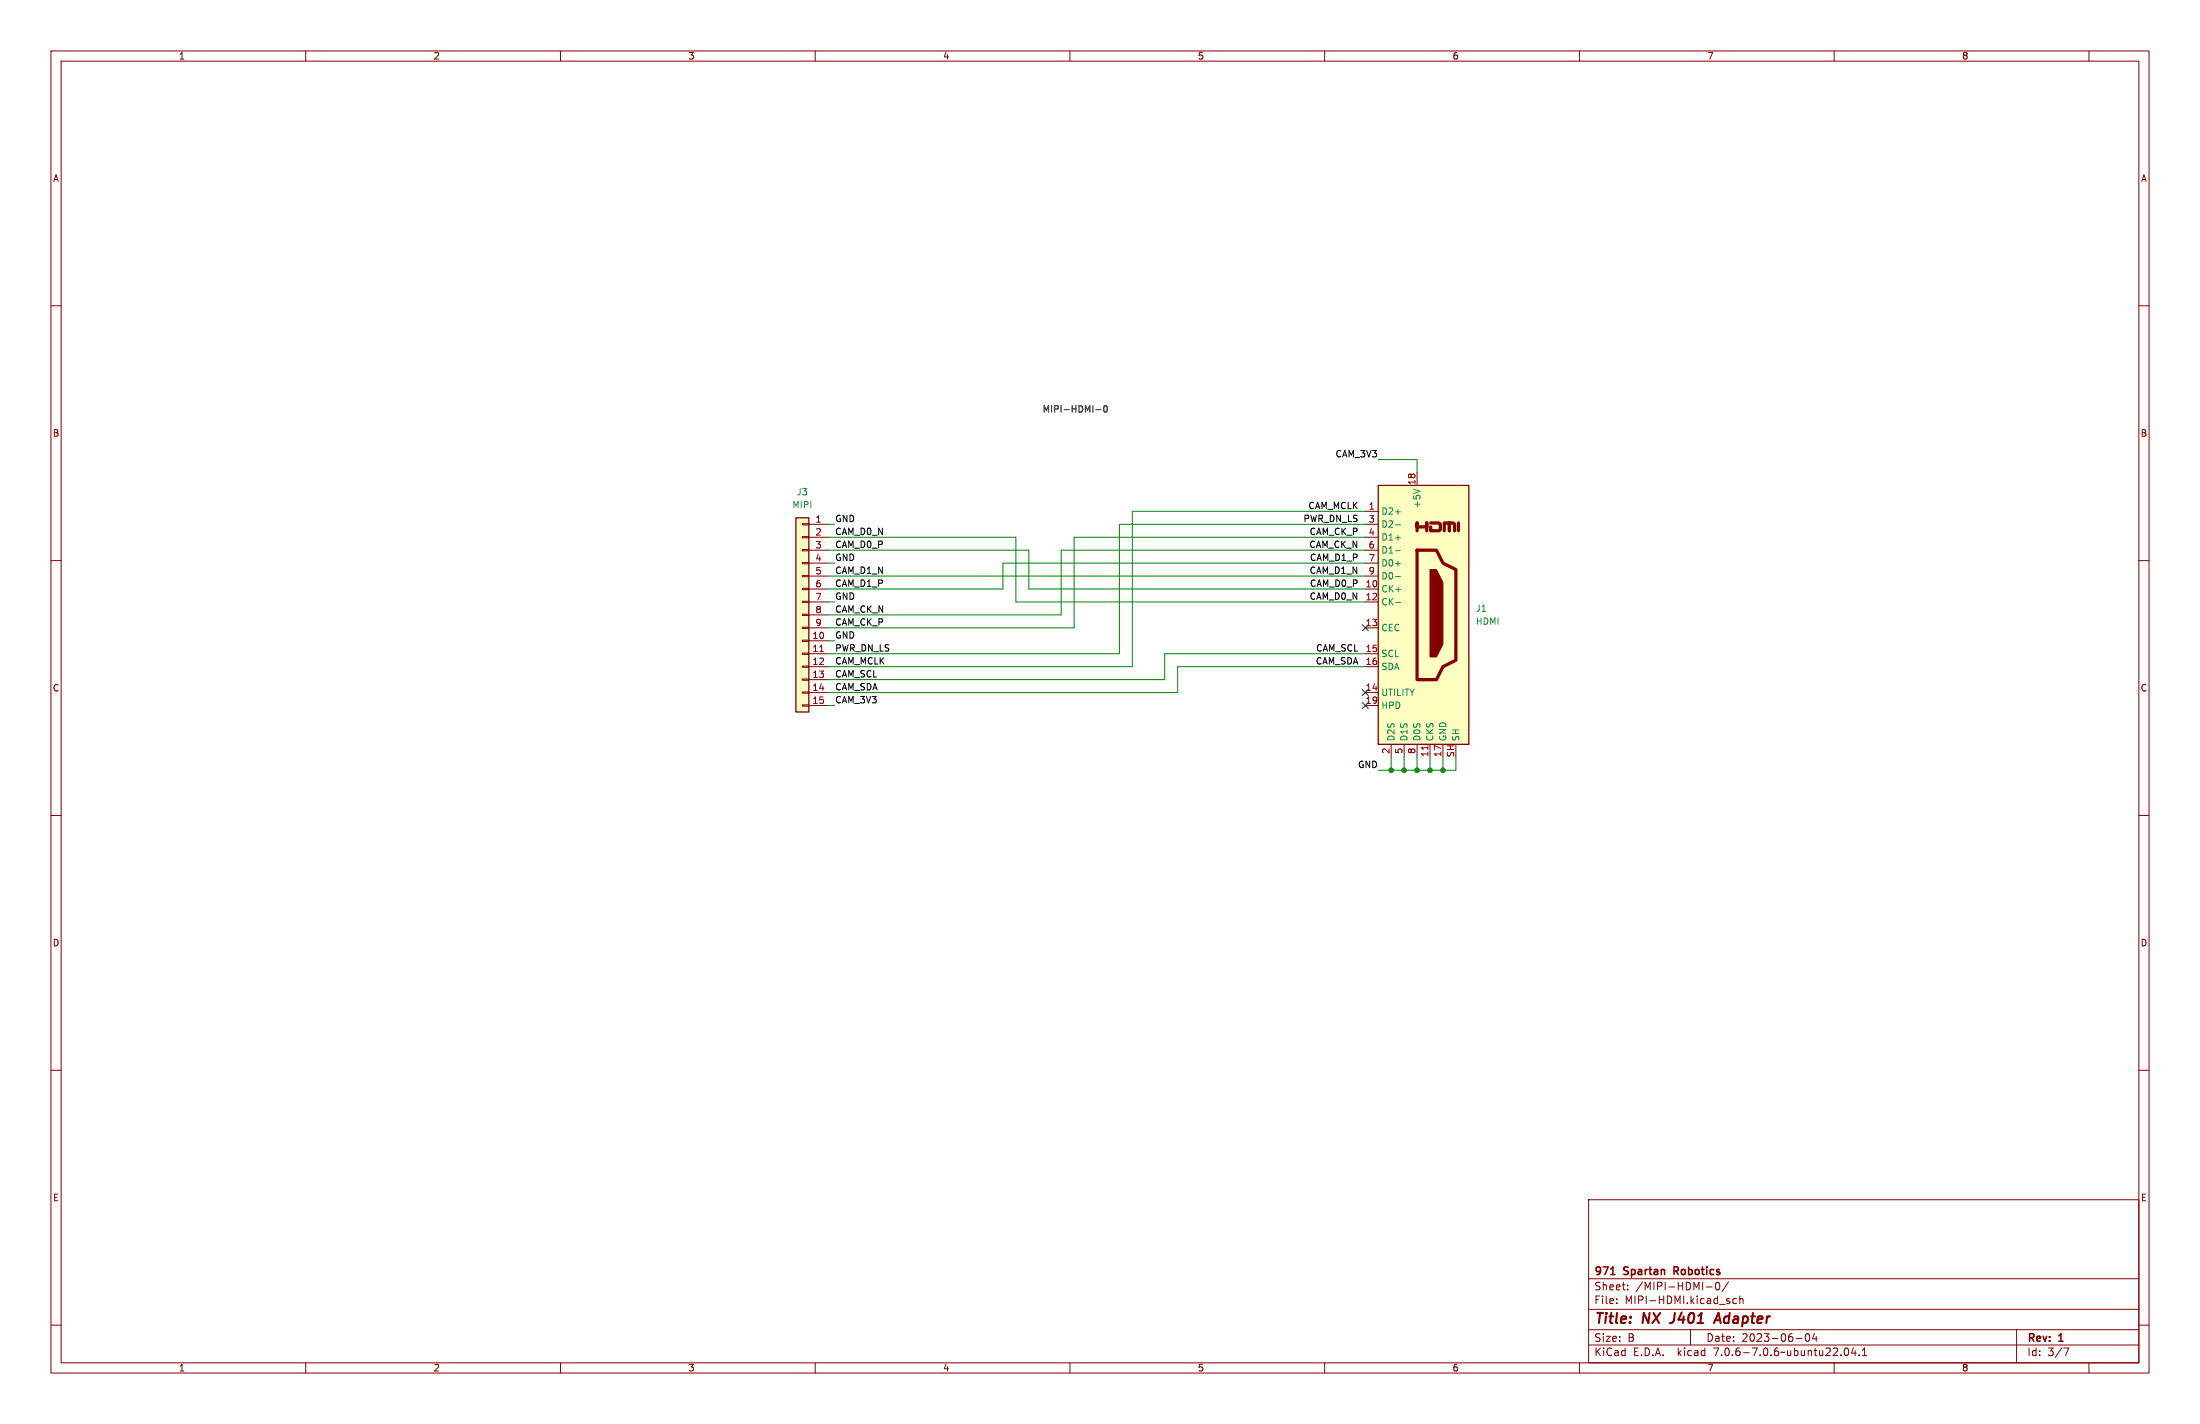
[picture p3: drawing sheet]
<svg xmlns="http://www.w3.org/2000/svg" width="432mm" height="279mm" viewBox="0 0 432 279" stroke-linecap="round" stroke-linejoin="round" font-family="sans-serif">
<g fill="none" stroke="#840000" stroke-width=".2">
<path d="M10 10h411.8v259.4h-411.8zM12 12h407.8v255.4h-407.8zM60 10v2M110 10v2M160 10v2M210 10v2M260 10v2M310 10v2M360 10v2M410 10v2M10 60h2M419.8 60h2"/>
<path d="M278.1 92.7v2.6M10 110h2M157.5 118h1.2v.2h-1.2zM157.5 115.4h1.2v.3h-1.2zM157.5 112.9h1.2v.3h-1.2zM157.5 110.4h1.2v.2h-1.2zM157.5 107.8h1.2v.3h-1.2zM157.5 105.3h1.2v.2h-1.2zM157.5 102.7h1.2v.3h-1.2zM158.7 115.6h3.9M158.7 118.1h3.9M158.7 102.9h3.9"/>
<path d="M158.7 105.4h3.9M158.7 108h3.9M158.7 110.5h3.9M158.7 113h3.9M268 100.3h2.5M268 115.6h2.5M268 118.1h2.5M268 102.9h2.5M268 105.4h2.5M268 108h2.5M268 110.5h2.5M268 113h2.5"/>
<path d="M419.8 110h2M157.5 138.3h1.2v.3h-1.2zM157.5 135.8h1.2v.2h-1.2zM157.5 133.2h1.2v.3h-1.2zM157.5 130.7h1.2v.2h-1.2zM157.5 128.1h1.2v.3h-1.2zM157.5 125.6h1.2v.3h-1.2zM157.5 123.1h1.2v.2h-1.2zM157.5 120.5h1.2v.3h-1.2zM158.7 123.2h3.9M158.7 135.9h3.9M158.7 128.3h3.9"/>
<path d="M158.7 130.8h3.9M158.7 138.4h3.9M158.7 125.7h3.9M158.7 133.4h3.9M158.7 120.7h3.9M160.9 127.9h.7M268 123.2h2.5M268 135.9h2.5M268 128.3h2.5M268 130.8h2.5M268 138.4h2.5M10 160h2"/>
<path d="M273 146.1v2.5M275.6 146.1v2.5M278.1 146.1v2.5M280.3 146.4v.7M280.7 146.1v2.5M283.2 146.1v2.5M419.8 160h2M10 210h2M419.8 210h2M311.8 235.4h108v32h-108zM10 260h2M311.8 256.9h108"/>
<path d="M311.8 250.9h108M317.3 255.6v.2M317.3 254.9v.1M319.5 252.9v.2M319.5 252.2v.1M334.9 252.5h1.1M336.9 251.7l.1-.1a.8 .8 0 0 1 .6 .7 .8 .8 0 0 1-.6 .8 .99 .99 0 0 1-.1-1.4zM339.3 251.5l-1.3 1.9M340.8 254.9l-.4-.1-.3 .3 .2 .6h.5M341.5 254.9l.2-.1 .3 .1 .1 .9M341.5 254.3v1.5M419.8 260h2"/>
<path d="M60 267.4v2M110 267.4v2M160 267.4v2M210 267.4v2M260 267.4v2M310 267.4v2M311.8 263.9h108M311.8 260.9h108M331.8 260.9v3M352.5 262.6h1.2M354.5 261.8l.2-.1a.8 .8 0 0 1 .5 .7 .8 .8 0 0 1-.5 .8 1 1 0 0 1-.2-1.4zM356.1 261.6l-.3 1.1h.9"/>
<path d="M356.5 262.2v1M360 267.4v2M362.2 264.6l.1-.1a.8 .8 0 0 1 .5 .7 .8 .8 0 0 1-.5 .8 1 1 0 0 1-.1-1.4zM363.8 264.4l-.4 1.1h.9M364.1 265v1M364.9 265.8v.2M365.5 266h.9M365.5 264.9l.5-.4v1.5M395.8 260.9v6.5M405 264.5h1l-.6 1.5M410 267.4v2"/>
</g>
<path d="M328.2 259.5l-.5 .1M336.4 259.6l.9-2 .4 2M336.6 259h1" fill="none" stroke="#840000" stroke-width=".4"/>
<path d="M316.1 250.1h.9M328.6 249.4h.5M329.1 248.6h-.5v1.5" fill="none" stroke="#840000" stroke-width=".3"/>
<g fill="#ffffc2" stroke="#ffffc2" stroke-width=".2">
<path d="M270.5 95.3h17.8v50.8h-17.8z"/>
<path d="M156.2 101.6h2.5v38.1h-2.5z"/>
</g>
<path d="M278.1 104.1v-1.5v.8h1.9v-.8v1.5M278.1 108h3.8l1.3 2.5 2.5 1.3v17.7l-2.5 1.3-1.3 2.6h-3.8zM280.8 102.6h1.6l.3 .3v1l-.3 .2h-1.6v-.7M283.5 104.1v-1.5h1v1.5v-1.5h.7l.3 .3v1.2M286.3 102.6v1.5" fill="none" stroke="#840000" stroke-width=".63"/>
<path d="M270.5 95.3h17.8v50.8h-17.8zM156.2 101.6h2.5v38.1h-2.5z" fill="none" stroke="#840000" stroke-width=".25"/>
<path d="M280.7 111.8h1.2l1.3 2.5v12.1l-1.3 2.5h-1.2z" fill="#840000" stroke="#840000" stroke-width=".2"/>
<path d="M277.4 96l1.3 .4M273.9 100.4h1M273.9 103h1M273.9 105.5h1M273.9 108h1M273.9 110.6h1M273.9 113.1h1M274 118.2h.9" fill="none" stroke="#008484" stroke-width=".2"/>
<path d="M216.8 79.7l.1-.1a.68 .68 0 0 1 .5 .6 .68 .68 0 0 1-.5 .7 .84 .84 0 0 1-.1-1.2zM215.1 80.4h1" fill="none" stroke="#0000c2" stroke-width=".25"/>
<g fill="none" stroke="#008400" stroke-width=".2">
<path d="M270.5 90.2h7.6v2.5M162.6 108h39.3v7.6h66.1M162.6 105.4h36.8v12.7h68.6M162.6 110.5h1.2M162.6 118.1h1.2M162.6 102.9h1.2M162.6 113h105.4M268 102.9h-48.3v25.4h-57.1M268 100.3h-45.8v30.5h-59.6M268 105.4h-57.2v17.8h-48.2M268 108h-59.7v12.7h-45.7M268 110.5h-71.2v5.1h-34.2"/>
<path d="M162.6 138.4h1.2M162.6 125.7h1.2M268 128.3h-39.4v5.1h-66M268 130.8h-36.9v5.1h-68.5M273 148.6v2.5M275.6 148.6v2.5M278.1 148.6v2.5M280.7 148.6v2.5M283.2 148.6v2.5M285.7 148.6v2.5h-15.2"/>
</g>
<path d="M267.4 122.6l1.2 1.2M267.4 137.8l1.2 1.2M267.4 135.3l1.2 1.2M268.6 122.6l-1.2 1.2M268.6 137.8l-1.2 1.2M268.6 135.3l-1.2 1.2" fill="none" stroke="#000084" stroke-width=".2"/>
<g fill="#008400" stroke="#008400" stroke-width=".2">
<circle cx="275.6" cy="151.1" r=".46"/>
<circle cx="273" cy="151.1" r=".46"/>
<circle cx="280.7" cy="151.1" r=".46"/>
<circle cx="278.1" cy="151.1" r=".46"/>
<circle cx="283.2" cy="151.1" r=".46"/>
</g>
<g font-size="2.8" fill="#840000">
<text x="312.8" y="260.3">Title:</text>
<text x="322.5" y="260.3">NX</text>
<text x="328.8" y="260.3">J401</text>
<text x="338.3" y="260.3">Adapter</text>
</g>
<g font-size="2.1" fill="#840000">
<text x="312.8" y="250.6">971</text>
<text x="318.8" y="250.6">Spartan</text>
<text x="329.2" y="250.6">Robotics</text>
<text x="312.8" y="256.1">File:</text>
<text x="312.8" y="253.4">Sheet:</text>
<text x="318.9" y="256.1">MIPI-HDMI.kicad_sch</text>
<text x="321" y="253.4">/MIPI-HDMI-0/</text>
<text x="312.8" y="263.5">Size:</text>
<text x="319.5" y="263.5">B</text>
<text x="334.8" y="263.5">Date:</text>
<text x="341.8" y="263.5">2023-06-04</text>
<text x="397.8" y="263.7">Rev:</text>
<text x="404.2" y="263.7">1</text>
<text x="312.8" y="266.3">KiCad</text>
<text x="320.5" y="266.3">E.D.A.</text>
<text x="329.4" y="266.3">kicad</text>
<text x="336.6" y="266.3">7.0.6-7.0.6~ubuntu22.04.1</text>
<text x="397.8" y="266.3">Id:</text>
<text x="401.9" y="266.3">3/7</text>
</g>
<g font-size="1.8" fill="#840000">
<text x="35" y="11.9">1</text>
<text x="85" y="11.9">2</text>
<text x="135" y="11.9">3</text>
<text x="185" y="11.9">4</text>
<text x="235" y="11.9">5</text>
<text x="285" y="11.9">6</text>
<text x="335" y="11.9">7</text>
<text x="385" y="11.9">8</text>
<text x="10.3" y="35.9">A</text>
<text x="420.1" y="35.9">A</text>
<text x="10.3" y="85.9">B</text>
<text x="420.1" y="85.9">B</text>
<text x="277.9" y="95.3" transform="rotate(-90 277.9 95.3)">18</text>
<text x="268.5" y="100.1">1</text>
<text x="159.9" y="102.6">1</text>
<text x="159.9" y="105.2">2</text>
<text x="159.9" y="107.7">3</text>
<text x="268.5" y="102.6">3</text>
<text x="268.5" y="105.2">4</text>
<text x="268.5" y="107.7">6</text>
<text x="159.9" y="110.2">4</text>
<text x="159.9" y="112.8">5</text>
<text x="268.5" y="110.2">7</text>
<text x="268.5" y="112.8">9</text>
<text x="159.9" y="115.3">6</text>
<text x="159.9" y="117.9">7</text>
<text x="267.9" y="115.3">10</text>
<text x="267.9" y="117.9">12</text>
<text x="159.3" y="125.5">10</text>
<text x="159.9" y="120.4">8</text>
<text x="159.9" y="122.9">9</text>
<text x="267.9" y="122.9">13</text>
<text x="159.3" y="128">11</text>
<text x="159.3" y="130.6">12</text>
<text x="267.9" y="128">15</text>
<text x="10.3" y="135.9">C</text>
<text x="159.3" y="133.1">13</text>
<text x="159.3" y="135.6">14</text>
<text x="267.9" y="135.6">14</text>
<text x="420.1" y="135.9">C</text>
<text x="159.3" y="138.2">15</text>
<text x="267.9" y="138.2">19</text>
<text x="272.8" y="148" transform="rotate(-90 272.8 148)">2</text>
<text x="275.3" y="148" transform="rotate(-90 275.3 148)">5</text>
<text x="277.9" y="148" transform="rotate(-90 277.9 148)">8</text>
<text x="280.4" y="148.6" transform="rotate(-90 280.4 148.6)">11</text>
<text x="283" y="148.6" transform="rotate(-90 283 148.6)">17</text>
<text x="285.5" y="148.7" transform="rotate(-90 285.5 148.7)">SH</text>
<text x="10.3" y="185.9">D</text>
<text x="420.1" y="185.9">D</text>
<text x="10.3" y="235.9">E</text>
<text x="420.1" y="235.9">E</text>
<text x="35" y="269.3">1</text>
<text x="85" y="269.3">2</text>
<text x="135" y="269.3">3</text>
<text x="185" y="269.3">4</text>
<text x="235" y="269.3">5</text>
<text x="285" y="269.3">6</text>
<text x="335" y="269.3">7</text>
<text x="385" y="269.3">8</text>
</g>
<text font-size="1.8" fill="#0000c2" x="204.5" y="81">MIPI-HDMI-0</text>
<g font-size="1.8">
<text x="262" y="89.8">CAM_3V3</text>
<text x="256.7" y="100">CAM_MCLK</text>
<text x="163.8" y="105.1">CAM_D0_N</text>
<text x="163.8" y="107.6">CAM_D0_P</text>
<text x="163.8" y="102.5">GND</text>
<text x="255.7" y="102.5">PWR_DN_LS</text>
<text x="256.9" y="107.6">CAM_CK_N</text>
<text x="256.9" y="105.1">CAM_CK_P</text>
<text x="163.8" y="112.7">CAM_D1_N</text>
<text x="163.8" y="110.1">GND</text>
<text x="256.9" y="112.7">CAM_D1_N</text>
<text x="257" y="110.1">CAM_D1_P</text>
<text x="163.8" y="115.2">CAM_D1_P</text>
<text x="163.8" y="117.8">GND</text>
<text x="256.9" y="117.8">CAM_D0_N</text>
<text x="257" y="115.2">CAM_D0_P</text>
<text x="163.8" y="120.3">CAM_CK_N</text>
<text x="163.8" y="122.8">CAM_CK_P</text>
<text x="163.8" y="125.4">GND</text>
<text x="163.8" y="130.5">CAM_MCLK</text>
<text x="163.8" y="127.9">PWR_DN_LS</text>
<text x="258.2" y="130.5">CAM_SDA 16</text>
<text x="258.2" y="127.9">CAM_SCL</text>
<text x="163.8" y="133">CAM_SCL</text>
<text x="163.8" y="135.5">CAM_SDA</text>
<text x="163.8" y="138.1">CAM_3V3</text>
<text x="266.4" y="150.8">GND</text>
</g>
<g font-size="1.8" fill="#008484">
<text x="155.4" y="99.9">MIPI</text>
<text x="156.3" y="97.4">J3</text>
<text x="271" y="101.2">D2+</text>
<text x="279" y="99.8" transform="rotate(-90 279 99.8)">+5V</text>
<text x="271" y="103.7">D2-</text>
<text x="271" y="106.3">D1+</text>
<text x="271" y="108.8">D1-</text>
<text x="271" y="111.4">D0+</text>
<text x="271" y="113.9">D0-</text>
<text x="271" y="116.4">CK+</text>
<text x="271" y="119">CK-</text>
<text x="271" y="124.1">CEC</text>
<text x="289.6" y="120.2">J1</text>
<text x="289.6" y="122.8">HDMI</text>
<text x="271" y="129.1">SCL</text>
<text x="271" y="131.7">SDA</text>
<text x="271" y="136.8">UTILITY</text>
<text x="271" y="139.3">HPD</text>
<text x="273.9" y="145.5" transform="rotate(-90 273.9 145.5)">D2S</text>
<text x="276.5" y="145.5" transform="rotate(-90 276.5 145.5)">D1S</text>
<text x="279" y="145.5" transform="rotate(-90 279 145.5)">D0S</text>
<text x="281.5" y="145.5" transform="rotate(-90 281.5 145.5)">CKS</text>
<text x="284.1" y="145.5" transform="rotate(-90 284.1 145.5)">GND</text>
<text x="286.6" y="145.5" transform="rotate(-90 286.6 145.5)">SH</text>
</g>
</svg>
